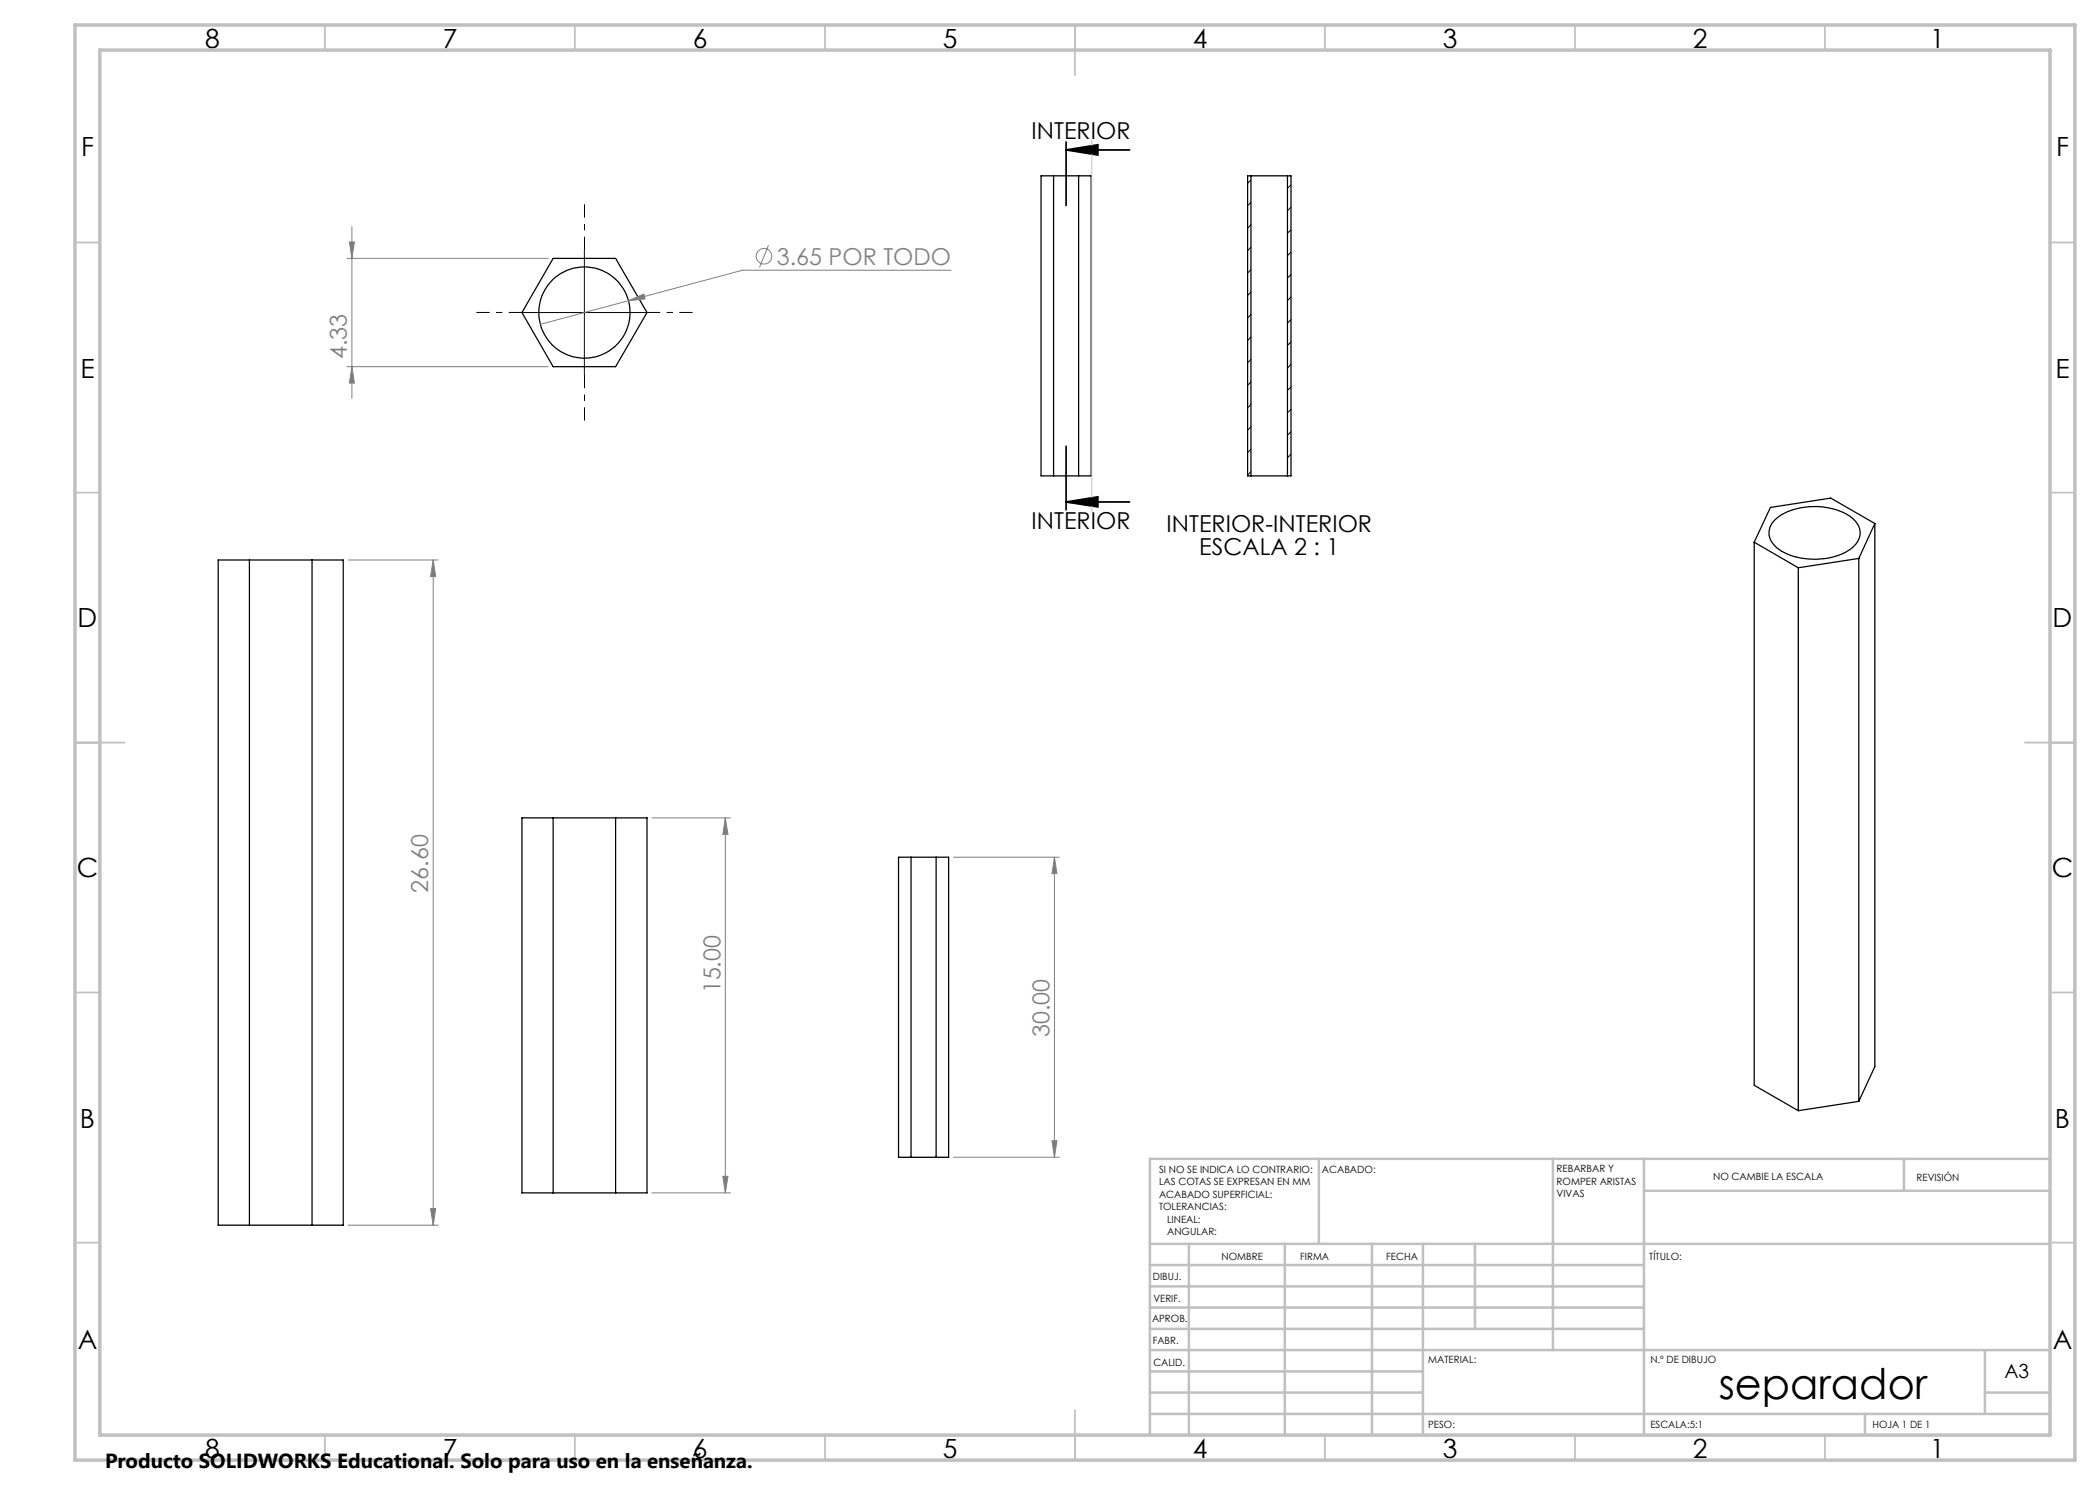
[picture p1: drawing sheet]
<svg xmlns="http://www.w3.org/2000/svg" width="420mm" height="297mm" viewBox="0 0 420 297" stroke-linecap="round" stroke-linejoin="round" font-family="sans-serif">
<g fill="none" stroke="#000" stroke-width=".25">
<path d="M208.2 35.2h10v60h-10zM210.7 35.2v60M215.7 35.2v60M250.2 35.2h7.3M250.2 35.2h-.7v60h.7M250.2 35.2v60M257.5 35.2h.7v60h-.7M257.5 35.2v60M110.6 51.7h12.5l6.3 10.8-6.3 10.8h-12.5l-6.2-10.8zM250.2 95.2h7.3M43.6 112h25.1v133h-25.1zM49.9 112v133"/>
<path d="M62.4 112v133M350.8 108.4l8.9 5.2M350.8 108.4v108.7l8.9 5M355 103.9a12.6 12.6 0 0 1 10.4-2.4 8.4 8.4 0 0 1 6.3 3.6 3.8 3.8 0 0 1-2 5 13.7 13.7 0 0 1-14.4-.6 3.5 3.5 0 0 1-.3-5.6zM359.7 113.6v108.5M371.8 111.7l-12.1 1.9M371.8 111.7v108.6M375 104.7l-8.9-5.1-12 1.9-3.3 6.9M375 104.7l-3.2 7M375 104.7v108.6l-3.2 7M104.4 163.6h25v75h-25zM110.6 163.6v75"/>
<path d="M123.1 163.6v75M179.7 171.4h10v60.1h-10zM182.2 171.4v60.1M187.2 171.4v60.1M371.8 220.3l-12.1 1.8"/>
<circle cx="116.9" cy="62.5" r="9.1"/>
</g>
<g fill="none" stroke="#000" stroke-width=".2">
<path d="M250.2 36l-.7 .7M258.2 37l-.7 .6M116.9 50v25M250.2 49.5l-.7 .6M250.2 40.5l-.7 .6M250.2 44.9l-.7 .7M250.2 53.9l-.7 .7M250.2 58.4l-.7 .7M258.2 41.4l-.7 .8M258.2 46l-.7 .6M258.2 50.4l-.7 .7M258.2 54.9l-.7 .7"/>
<path d="M258.2 59.4l-.7 .7M104.4 62.5h25M250.2 67.4l-.7 .7M250.2 62.9l-.7 .7M250.2 71.9l-.7 .7M250.2 76.4l-.7 .7M258.2 63.9l-.7 .7M258.2 68.4l-.7 .7M258.2 72.9l-.7 .7M258.2 77.4l-.7 .7M250.2 80.9l-.7 .7M250.2 85.4l-.7 .6"/>
<path d="M250.2 89.8l-.7 .7M250.2 94.3l-.7 .7M258.2 81.9l-.7 .6M258.2 86.4l-.7 .6M258.2 90.8l-.7 .7"/>
</g>
<g fill="none" stroke="#808080" stroke-width=".2">
<path d="M69.4 51.7h40.2M69.9 48.4h1l-.5 3.3zM70.4 45.3v34.4M153.7 49l-1.8 4.5M190.2 54h-41.7l-40.4 10.9M69.4 73.3h40.2M70.4 73.3l.5 3.3h-1zM125.7 60.1l3.1-1.3 .2 1zM69.6 112h18M86.6 112l.5 3.3h-1zM86.6 112v133M130.4 163.6h15.7"/>
<path d="M145.1 163.6l.5 3.3h-1zM145.1 163.6v75M190.7 171.4h21.2M210.9 171.4l.5 3.3h-1zM210.9 171.4v60.1M130.4 238.6h15.7M144.6 235.3h1l-.5 3.3zM190.7 231.5h21.2M210.4 228.1h1l-.5 3.4zM69.6 245h18M86.1 241.7h1l-.5 3.3z"/>
<circle cx="152.8" cy="51.3" r="1.55"/>
</g>
<path d="M213.2 30l6.4-1v2zM213.2 30h12.7M213.2 28.4v12.7M213.2 89.2v12.8M213.2 100.4l6.4-1v2zM213.2 100.4h12.7" fill="none" stroke="#000" stroke-width=".35"/>
<path d="M116.9 50v-9.1M104.4 62.5h-9.1M116.9 75v9.1M129.4 62.5h9.1" fill="none" stroke="#000" stroke-width=".2" stroke-dasharray="15.2 1.3 1.3 1.3" stroke-dashoffset="12.6" stroke-linecap="butt"/>
<path d="M218.4 28v74.4" fill="none" stroke="#c0c0c0" stroke-width=".2"/>
<g fill="none" stroke="#c0c0c0" stroke-width=".35">
<path d="M65 5v5M115 5v5M165 5v5M215 5v10M265 5v5M315 5v5M365 5v5M15 48.5h5M410 48.5h5M15 98.5h5M410 98.5h5M15 148.5h10"/>
<path d="M405 148.5h10M15 198.5h5M410 198.5h5M15 248.5h5M410 248.5h5M65 287v5M115 287v5M165 287v5M215 282v10M265 287v5M315 287v5M365 287v5"/>
</g>
<g fill="none" stroke="#c0c0c0" stroke-width=".5">
<path d="M263.8 231.8v17M310.6 231.8v38.2M328.8 231.8v55.2M328.8 238.2h81.2M380.8 231.8v6.4M410 231.8h-180v55.2M230 248.8h180M230 257.3h98.8M230 253h98.8M237.8 248.8v38.2M257 248.8v38.2M274.4 248.8v38.2"/>
<path d="M284.6 248.8v38.2M295 248.8v17M230 265.8h98.8M230 261.5h98.8M230 278.5h54.6M230 274.3h54.6M230 270h180M397 278.5h13M397 270v12.8M230 282.8h180M373 282.8v4.2"/>
</g>
<path d="M15 5h400v287h-400zM20 10h390v277h-390z" fill="none" stroke="#c0c0c0" stroke-width=".7"/>
<path d="M213.2 30l6.4-1v2zM213.2 100.4l6.4-1v2z" fill="#000"/>
<g fill="#808080">
<path d="M125.7 60.1l3.1-1.3 .2 1z"/>
<path d="M86.6 112l.5 3.3h-1zM86.1 241.7h1l-.5 3.3zM145.1 163.6l.5 3.3h-1zM144.6 235.3h1l-.5 3.3zM69.9 48.4h1l-.5 3.3zM70.4 73.3l.5 3.3h-1zM210.9 171.4l.5 3.3h-1zM210.4 228.1h1l-.5 3.4z"/>
</g>
<text font-size="8.5" x="343.8" y="279.7">separador</text>
<g font-size="5.3">
<text x="41" y="9.5">8</text>
<text x="88.5" y="9.5">7</text>
<text x="138.5" y="9.5">6</text>
<text x="188.5" y="9.5">5</text>
<text x="238.5" y="9.5">4</text>
<text x="288.5" y="9.5">3</text>
<text x="338.5" y="9.5">2</text>
<text x="386" y="9.5">1</text>
<text x="16.2" y="31.3">F</text>
<text x="411.2" y="31.3">F</text>
<text x="16.1" y="75.5">E</text>
<text x="411.1" y="75.5">E</text>
<text x="15.5" y="125.5">D</text>
<text x="410.5" y="125.5">D</text>
<text x="15.4" y="175.5">C</text>
<text x="410.4" y="175.5">C</text>
<text x="16" y="225.5">B</text>
<text x="411" y="225.5">B</text>
<text x="15.5" y="269.8">A</text>
<text x="410.5" y="269.8">A</text>
<text x="41" y="291.5">8</text>
<text x="88.5" y="291.5">7</text>
<text x="138.5" y="291.5">6</text>
<text x="188.5" y="291.5">5</text>
<text x="238.5" y="291.5">4</text>
<text x="288.5" y="291.5">3</text>
<text x="338.5" y="291.5">2</text>
<text x="386" y="291.5">1</text>
</g>
<g font-size="4.7">
<text x="206.3" y="27.7">INTERIOR</text>
<text x="206.3" y="105.8">INTERIOR</text>
<text x="233.3" y="106.4">INTERIOR-INTERIOR</text>
<text x="239.9" y="111">ESCALA 2 : 1</text>
</g>
<g font-size="4.7" fill="#808080">
<text x="155.4" y="53">3.65 POR TODO</text>
<text x="69.4" y="71.9" transform="rotate(-90 69.4 71.9)">4.33</text>
<text x="85.6" y="178.5" transform="rotate(-90 85.6 178.5)">26.60</text>
<text x="144.1" y="198.7" transform="rotate(-90 144.1 198.7)">15.00</text>
<text x="209.9" y="207.4" transform="rotate(-90 209.9 207.4)">30.00</text>
</g>
<text font-size="4.1" x="21" y="293.7">Producto SOLIDWORKS Educational. Solo para uso en la enseñanza.</text>
<text font-size="3.9" x="400.9" y="275.5">A3</text>
<g font-size="2">
<text x="231.8" y="234.6">SI NO SE INDICA LO CONTRARIO:</text>
<text x="231.8" y="237.1">LAS COTAS SE EXPRESAN EN MM</text>
<text x="231.8" y="239.6">ACABADO SUPERFICIAL:</text>
<text x="264.4" y="234.6">ACABADO:</text>
<text x="311.3" y="234.5">REBARBAR Y</text>
<text x="311.3" y="237">ROMPER ARISTAS</text>
<text x="311.3" y="239.5">VIVAS</text>
<text x="342.6" y="236">NO CAMBIE LA ESCALA</text>
<text x="383.3" y="236.2">REVISIÓN</text>
<text x="231.8" y="242.1">TOLERANCIAS:</text>
<text x="233.4" y="244.6">LINEAL:</text>
<text x="233.4" y="247.1">ANGULAR:</text>
<text x="244.3" y="252">NOMBRE</text>
<text x="260" y="251.9">FIRMA</text>
<text x="277.2" y="251.9">FECHA</text>
<text x="329.9" y="251.9">TÍTULO:</text>
<text x="230.6" y="256.1">DIBUJ.</text>
<text x="230.7" y="260.3">VERIF.</text>
<text x="230.4" y="264.4">APROB.</text>
<text x="230.5" y="268.8">FABR.</text>
<text x="230.7" y="273.1">CALID.</text>
<text x="285.6" y="272.5">MATERIAL:</text>
<text x="330.1" y="272.5">N.º DE DIBUJO</text>
<text x="285.6" y="285.5">PESO:</text>
<text x="330.1" y="285.6">ESCALA:5:1</text>
<text x="374.5" y="285.6">HOJA 1 DE 1</text>
</g>
</svg>
